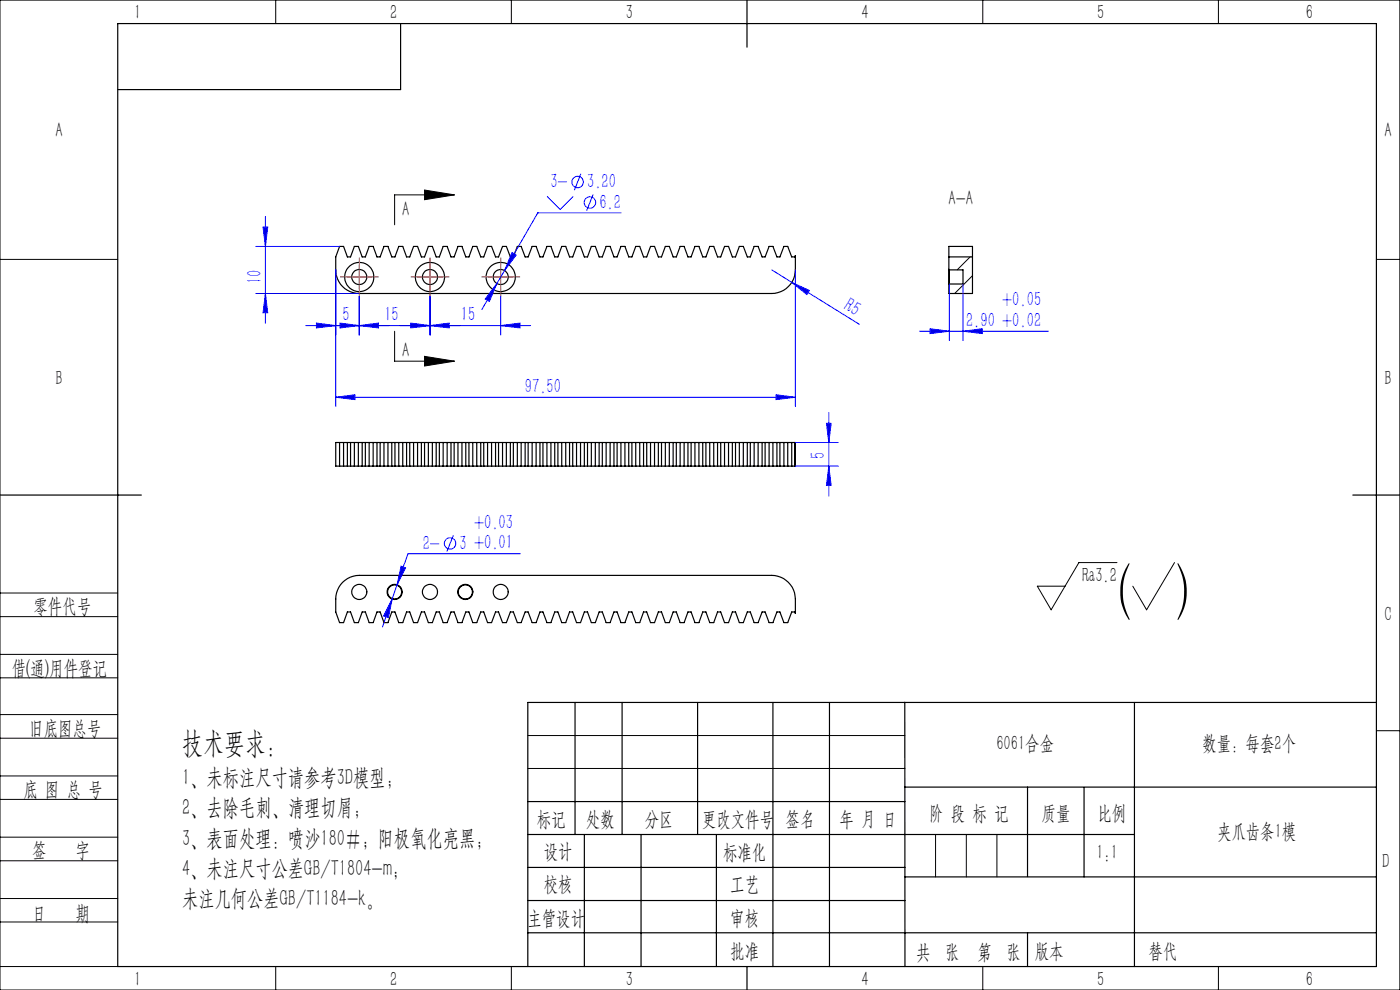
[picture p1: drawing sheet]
<svg xmlns="http://www.w3.org/2000/svg" width="297mm" height="210mm" viewBox="0 0 297 210" stroke-linecap="round" stroke-linejoin="round" font-family="sans-serif">
<g fill="none" stroke="#000" stroke-width=".25">
<path d="M25 5h267v200h-267zM85 5v14h-60M158.5 0v10M72 52.3h.9l.8 2.2h.7l.8-2.2h.8l.8 2.2h.7l.8-2.2h.9l.8 2.2h.6l.9-2.2h.8l.8 2.2h.7l.8-2.2h.8l.9 2.2h.6l.8-2.2h.9l.8 2.2h.7l.8-2.2h.8l.8 2.2h.7l.8-2.2h.9l.8 2.2h.6l.9-2.2h.8l.8 2.2h.7l.8-2.2h.8l.9 2.2h.6l.8-2.2h.9l.8 2.2h.7l.8-2.2h.8l.9 2.2h.6l.8-2.2h.9l.8 2.2h.6l.9-2.2h.8l.8 2.2h.7l.8-2.2h.9l.8 2.2h.7l.8-2.2h.8l.8 2.2h.7l.8-2.2h.9l.8 2.2h.6l.8-2.2h.9l.8 2.2h.7l.8-2.2h.8l.8 2.2h.7l.8-2.2h.9l.8 2.2h.7l.8-2.2h.8l.8 2.2h.7l.8-2.2h.9l.8 2.2h.6l.8-2.2h.9l.8 2.2h.7l.8-2.2h.8l.8 2.2h.7l.8-2.2h.9l.8 2.2h.7l.8-2.2h.8l.8 2.2h.7l.8-2.2h.9l.8 2.2h.6l.8-2.2h.9l.8 2.2h.7l.8-2.2h.8l.9 2.2h.6l.9-2.2h.8l.8 2.2h.7l.8-2.2h.8l.9 2.2h.6l.1-.3a11.1 11.1 0 0 1-.4 5 5 5 0 0 1-4.6 3.1h-87.5a5 5 0 0 1-5-5.1v-2.7zM201.3 57.1v3.3M201.3 57.1v-4.8h5v10h-5v-1.9M201.3 54.5h5M201.3 57.1l.1 .1M201.4 57.2v3M201.4 57.2h2.9v3h-2.9M201.4 60.2l-.1 .2M71.2 93.9h97.5v5h-97.5z"/>
<path d="M72 93.9v5M72.9 93.9v5M73.7 93.9v5M74.4 93.9v5M75.2 93.9v5M76 93.9v5M76.8 93.9v5M77.5 93.9v5M78.3 93.9v5M79.2 93.9v5M80 93.9v5M80.6 93.9v5"/>
<path d="M81.5 93.9v5M82.3 93.9v5M83.1 93.9v5M83.8 93.9v5M84.6 93.9v5M85.4 93.9v5M86.3 93.9v5M86.9 93.9v5M87.7 93.9v5M88.6 93.9v5M89.4 93.9v5M90.1 93.9v5"/>
<path d="M90.9 93.9v5M91.7 93.9v5M92.5 93.9v5M93.2 93.9v5M94 93.9v5M94.9 93.9v5M95.7 93.9v5M96.3 93.9v5M97.2 93.9v5M98 93.9v5M98.8 93.9v5M99.5 93.9v5"/>
<path d="M100.3 93.9v5M101.1 93.9v5M102 93.9v5M102.6 93.9v5M103.4 93.9v5M104.3 93.9v5M105.1 93.9v5M105.8 93.9v5M106.6 93.9v5M107.4 93.9v5M108.3 93.9v5M108.9 93.9v5"/>
<path d="M109.7 93.9v5M110.6 93.9v5M111.4 93.9v5M112 93.9v5M112.9 93.9v5M113.7 93.9v5M114.5 93.9v5M115.2 93.9v5M116 93.9v5M116.9 93.9v5M117.7 93.9v5M118.4 93.9v5"/>
<path d="M119.2 93.9v5M120 93.9v5M120.8 93.9v5M121.5 93.9v5M122.3 93.9v5M123.2 93.9v5M124 93.9v5M124.6 93.9v5M125.4 93.9v5M126.3 93.9v5M127.1 93.9v5M127.8 93.9v5"/>
<path d="M128.6 93.9v5M129.4 93.9v5M130.2 93.9v5M130.9 93.9v5M131.7 93.9v5M132.6 93.9v5M133.4 93.9v5M134.1 93.9v5M134.9 93.9v5M135.7 93.9v5M136.5 93.9v5M137.2 93.9v5"/>
<path d="M138 93.9v5M138.9 93.9v5M139.7 93.9v5M140.3 93.9v5M141.1 93.9v5M142 93.9v5M142.8 93.9v5M143.5 93.9v5M144.3 93.9v5M145.1 93.9v5M145.9 93.9v5M146.6 93.9v5"/>
<path d="M147.4 93.9v5M148.3 93.9v5M149.1 93.9v5M149.8 93.9v5M150.6 93.9v5M151.4 93.9v5M152.2 93.9v5M152.9 93.9v5M153.7 93.9v5M154.6 93.9v5M155.4 93.9v5M156 93.9v5"/>
<path d="M156.8 93.9v5M157.7 93.9v5M158.5 93.9v5M159.2 93.9v5M160 93.9v5M160.8 93.9v5M161.7 93.9v5M162.3 93.9v5M163.2 93.9v5M164 93.9v5M164.8 93.9v5M165.5 93.9v5"/>
<path d="M166.3 93.9v5M167.1 93.9v5M168 93.9v5M168.6 93.9v5M0 105h30M287 105h10M72.7 123.5a5 5 0 0 1 3.5-1.4h87.5a5.1 5.1 0 0 1 5 5v3l-.1-.3h-.6l-.9 2.3h-.8l-.8-2.3h-.7l-.8 2.3h-.8l-.9-2.3h-.6l-.9 2.3h-.8l-.8-2.3h-.7l-.8 2.3h-.9l-.8-2.3h-.6l-.8 2.3h-.9l-.8-2.3h-.7l-.8 2.3h-.8l-.8-2.3h-.7l-.8 2.3h-.9l-.8-2.3h-.7l-.8 2.3h-.8l-.8-2.3h-.7l-.8 2.3h-.9l-.8-2.3h-.6l-.8 2.3h-.9l-.8-2.3h-.7l-.8 2.3h-.8l-.8-2.3h-.7l-.8 2.3h-.9l-.8-2.3h-.7l-.8 2.3h-.8l-.8-2.3h-.7l-.8 2.3h-.9l-.8-2.3h-.6l-.8 2.3h-.9l-.8-2.3h-.7l-.8 2.3h-.8l-.8-2.3h-.7l-.8 2.3h-.9l-.8-2.3h-.7l-.8 2.3h-.8l-.9-2.3h-.6l-.8 2.3h-.9l-.8-2.3h-.6l-.9 2.3h-.8l-.8-2.3h-.7l-.8 2.3h-.9l-.8-2.3h-.6l-.9 2.3h-.8l-.8-2.3h-.7l-.8 2.3h-.8l-.9-2.3h-.6l-.8 2.3h-.9l-.8-2.3h-.7l-.8 2.3h-.8l-.8-2.3h-.7l-.8 2.3h-.9l-.8-2.3h-.6l-.9 2.3h-.8l-.8-2.3h-.7l-.8 2.3h-.8l-.9-2.3h-.6l-.8 2.3h-.9l-.8-2.3h-.7l-.8 2.3h-.8l-.8-2.3h-.7l-.8 2.3h-.9l-.8-2.3a9.1 9.1 0 0 1 .4-4.6zM122 149v28M132 149v28M148 149v28M164 149v56M176 149v56"/>
<path d="M191.9 149l.1 56M240.7 149v56M292 149h-180v56M112 177h128.7M112 170h80M124 177v28M136 177v28M152 177v28M191.9 167h100.1M218 167v18.9M230 167v19M112 197.9h180"/>
<path d="M112 184h80M112 191h80M192 186h100M218 197.9v7.1M158.5 205v5"/>
<circle cx="76.2" cy="58.8" r="3.1"/>
<circle cx="76.2" cy="58.8" r="1.6"/>
<circle cx="91.2" cy="58.8" r="1.6"/>
<circle cx="91.2" cy="58.8" r="3.1"/>
<circle cx="106.2" cy="58.7" r="1.59"/>
<circle cx="106.2" cy="58.8" r="3.1"/>
<circle cx="76.2" cy="125.6" r="1.6"/>
<circle cx="83.7" cy="125.6" r="1.59"/>
<circle cx="83.7" cy="125.6" r="1.5"/>
<circle cx="91.2" cy="125.6" r="1.6"/>
<circle cx="98.7" cy="125.6" r="1.5"/>
<circle cx="98.7" cy="125.6" r="1.6"/>
<circle cx="106.2" cy="125.6" r="1.59"/>
</g>
<g fill="none" stroke="#000" stroke-width=".21">
<path d="M0 0h297v210h-297zM58.5 0v5M108.5 0v5M208.5 0v5M258.5 0v5M0 55h25M90.1 40.3l6.3 1-6.3 1.1zM96.4 41.3h-12.7v6.4M205.8 54.5l-2.7 2.7M206.3 58.5l-3.8 3.8M292 55h5M83.7 70.3v6.3h12.7"/>
<path d="M90.1 75.6l6.3 1-6.3 1zM237 119.3h-8.1l-5.9 10.1-2.9-5.1h5.9M249.2 119.3l-6 10.1-2.9-5.1M0 138.8h25M0 125.8h25M0 130.8h25M0 143.8h25M0 156.6h25M0 151.6h25M112 156h80M292 155h5M0 169.6h25"/>
<path d="M0 164.6h25M0 177.6h25M112 163h80M198.5 177v9M205 177v9M211.5 177v9M0 182.6h25M0 190.6h25M0 195.6h25M0 205h25M58.5 205v5M108.5 205v5"/>
<path d="M208.5 205v5M258.5 205v5"/>
</g>
<g fill="none" stroke="#00f" stroke-width=".21">
<path d="M123.2 36.9l-1.4 3.4M54.3 52.3h17.7M55.8 48.2h1l-.5 4.1zM56.3 45.9v22.7M71.2 57.2v29M107 57.4l-1.6 2.7M108.6 53.6l.9 .5-2.5 3.3zM116.1 41.7l2.7 2.7 2.8-2.7M125.8 41.2l-1.3 3.5M131.8 45.1h-17.7l-7.1 12.3M163.7 57.2l4.3 2.7M168 59.9l3.7 1.7-.5 .9z"/>
<path d="M168 59.9l14.3 8.9M168.7 57.2v29M54.3 62.3h21.9M56.3 62.3l.5 4h-1zM64.9 69.1h47.7M67.1 68.5l4.1 .6-4.1 .5zM72.1 68.5l4.1 .6-4.1 .5zM76.2 69.1l4.1-.6v1.1zM76.2 62.9v8.2M87.1 68.5l4.1 .6-4.1 .5zM91.2 69.1l4.1-.6v1.1zM91.2 62.9v8.2"/>
<path d="M105.4 60.1l-1.6 3.8-.9-.5zM105.4 60.1l-3.2 5.5M106.2 69.1l4.1-.6v1.1zM106.2 62.9v8.2M195.1 70.3h27.3M197.3 69.7l4.1 .6-4.1 .5zM201.4 60.2v12M204.3 70.3l4.1-.6v1.1zM204.3 60.2v12M71.2 84.3l4.1-.6v1.1zM71.2 84.3h97.5M164.6 83.7l4.1 .6-4.1 .5z"/>
<path d="M168.7 98.9h9.1M168.7 93.9h9.1M175.3 89.8h1l-.5 4.1zM175.8 87.5v17.7M175.8 98.9l.5 4.1h-1zM96.2 113.6l-1.4 3.4M110.3 117.5h-23.8l-2.3 6.6M83.2 127l-.8 4-1-.3zM84.2 124.1l-3.1 8.9M85.1 120.1l.9 .4-1.8 3.6z"/>
<circle cx="122.5" cy="38.6" r="1.21"/>
<circle cx="125.1" cy="43" r="1.22"/>
<circle cx="95.5" cy="115.3" r="1.22"/>
</g>
<path d="M73.7 58.7h-1.6M76.2 56.2v-1.6M78.7 58.7h1.6M88.7 58.7h-1.6M91.2 56.2v-1.6M93.7 58.7h1.6M103.7 58.7h-1.6M106.2 56.2v-1.6M108.7 58.7h1.6M76.2 61.2v1.6M91.2 61.2v1.6M106.2 61.2v1.6" fill="none" stroke="#f00" stroke-width=".21" stroke-dasharray="30.5 1.3 1.3 1.3" stroke-linecap="butt"/>
<path d="M73.7 58.8h5M76.2 56.3v5M88.7 58.8h5M91.2 56.3v5M103.7 58.8h5M106.2 56.3v5" fill="none" stroke="#f00" stroke-width=".21"/>
<path d="M90.1 40.3l6.3 1-6.3 1.1zM90.1 75.6l6.3 1-6.3 1z" fill="#000"/>
<g fill="#00f">
<path d="M168 59.9l3.7 1.7-.5 .9z"/>
<path d="M71.2 84.3l4.1-.6v1.1zM164.6 83.7l4.1 .6-4.1 .5zM72.1 68.5l4.1 .6-4.1 .5zM91.2 69.1l4.1-.6v1.1zM67.1 68.5l4.1 .6-4.1 .5zM76.2 69.1l4.1-.6v1.1zM87.1 68.5l4.1 .6-4.1 .5zM106.2 69.1l4.1-.6v1.1zM105.4 60.1l-2.5 3.3 .9 .5zM108.6 53.6l-1.6 3.8 2.5-3.3zM83.2 127l-1.8 3.7 1 .3zM85.1 120.1l-.9 4 1.8-3.6zM197.3 69.7l4.1 .6-4.1 .5zM204.3 70.3l4.1-.6v1.1z"/>
<path d="M175.8 98.9l.5 4.1h-1zM175.3 89.8h1l-.5 4.1z"/>
<path d="M55.8 48.2h1l-.5 4.1zM56.3 62.3l.5 4h-1z"/>
</g>
<g font-size="12.7">
<text x="237.3" y="129.3">(</text>
<text x="249.5" y="129.3">)</text>
</g>
<text font-size="6.3" x="38.6" y="159.8">技术要求：</text>
<g font-size="4.9">
<text x="38.6" y="166.5">1、未标注尺寸请参考3D模型;</text>
<text x="38.6" y="172.9">2、去除毛刺、清理切屑；</text>
<text x="38.6" y="179.4">3、表面处理：喷沙180#；阳极氧化亮黑；</text>
<text x="38.6" y="185.8">4、未注尺寸公差GB/T1804-m；</text>
<text x="38.6" y="192.2">未注几何公差GB/T1184-k。</text>
</g>
<g font-size="4.4">
<text x="28.5" y="4.1">1</text>
<text x="82.7" y="4.1">2</text>
<text x="132.7" y="4.1">3</text>
<text x="182.7" y="4.1">4</text>
<text x="232.7" y="4.1">5</text>
<text x="277" y="4.1">6</text>
<text x="11.7" y="29.1">A</text>
<text x="293.7" y="29.1">A</text>
<text x="85.3" y="45.8">A</text>
<text x="201.2" y="43.5">A-A</text>
<text x="85.3" y="75.7">A</text>
<text x="11.7" y="81.6">B</text>
<text x="293.7" y="81.6">B</text>
<text x="229.6" y="123.5">Ra3.2</text>
<text x="7.1" y="130.1">零件代号</text>
<text x="293.7" y="131.6">C</text>
<text x="2.5" y="143.2">借(通)用件登记</text>
<text x="6.2" y="155.8">旧底图总号</text>
<text x="211.4" y="159.1">6061合金</text>
<text x="255.1" y="159.2">数量：每套2个</text>
<text x="5" y="168.9">底 图 总 号</text>
<text x="197.1" y="173.8">阶 段 标 记</text>
<text x="221" y="173.8">质量</text>
<text x="232.8" y="173.8">比例</text>
<text x="113.9" y="175.2">标记</text>
<text x="124.3" y="175.2">处数</text>
<text x="136.8" y="175.2">分区</text>
<text x="148.9" y="175.2">更改文件号</text>
<text x="166.7" y="175.2">签名</text>
<text x="178.1" y="175.2">年 月 日</text>
<text x="258.2" y="177.8">夹爪齿条1模</text>
<text x="6.8" y="181.9">签</text>
<text x="16" y="181.9">字</text>
<text x="115.3" y="182.1">设计</text>
<text x="153.4" y="182.2">标准化</text>
<text x="232.6" y="182.1">1:1</text>
<text x="293.2" y="184.1">D</text>
<text x="115.3" y="189">校核</text>
<text x="154.9" y="189">工艺</text>
<text x="6.8" y="195.2">日</text>
<text x="16" y="195.2">期</text>
<text x="111.9" y="196.2">主管设计</text>
<text x="154.9" y="196.2">审核</text>
<text x="154.9" y="203.1">批准</text>
<text x="194.4" y="203.4">共 张</text>
<text x="207.4" y="203.4">第 张</text>
<text x="219.5" y="203.1">版本</text>
<text x="243.6" y="203.1">替代</text>
<text x="28.5" y="209.1">1</text>
<text x="82.7" y="209.1">2</text>
<text x="132.7" y="209.1">3</text>
<text x="182.7" y="209.1">4</text>
<text x="232.7" y="209.1">5</text>
<text x="277" y="209.1">6</text>
</g>
<g font-size="4.4" fill="#00f">
<text x="116.8" y="39.9">3-</text>
<text x="124.6" y="39.9">3.20</text>
<text x="127.2" y="44.2">6.2</text>
<text x="55.5" y="60.2" transform="rotate(-90 55.5 60.2)">10</text>
<text x="178.8" y="65.6" transform="rotate(32 178.8 65.6)">R5</text>
<text x="212.6" y="65">+0.05</text>
<text x="72.6" y="68.2">5</text>
<text x="81.6" y="68.2">15</text>
<text x="97.8" y="68.2">15</text>
<text x="204.9" y="69.4">2.90 +0.02</text>
<text x="111.4" y="83.4">97.50</text>
<text x="175" y="97.4" transform="rotate(-90 175 97.4)">5</text>
<text x="100.6" y="112.2">+0.03</text>
<text x="89.7" y="116.6">2-</text>
<text x="97.5" y="116.6">3 +0.01</text>
</g>
</svg>
